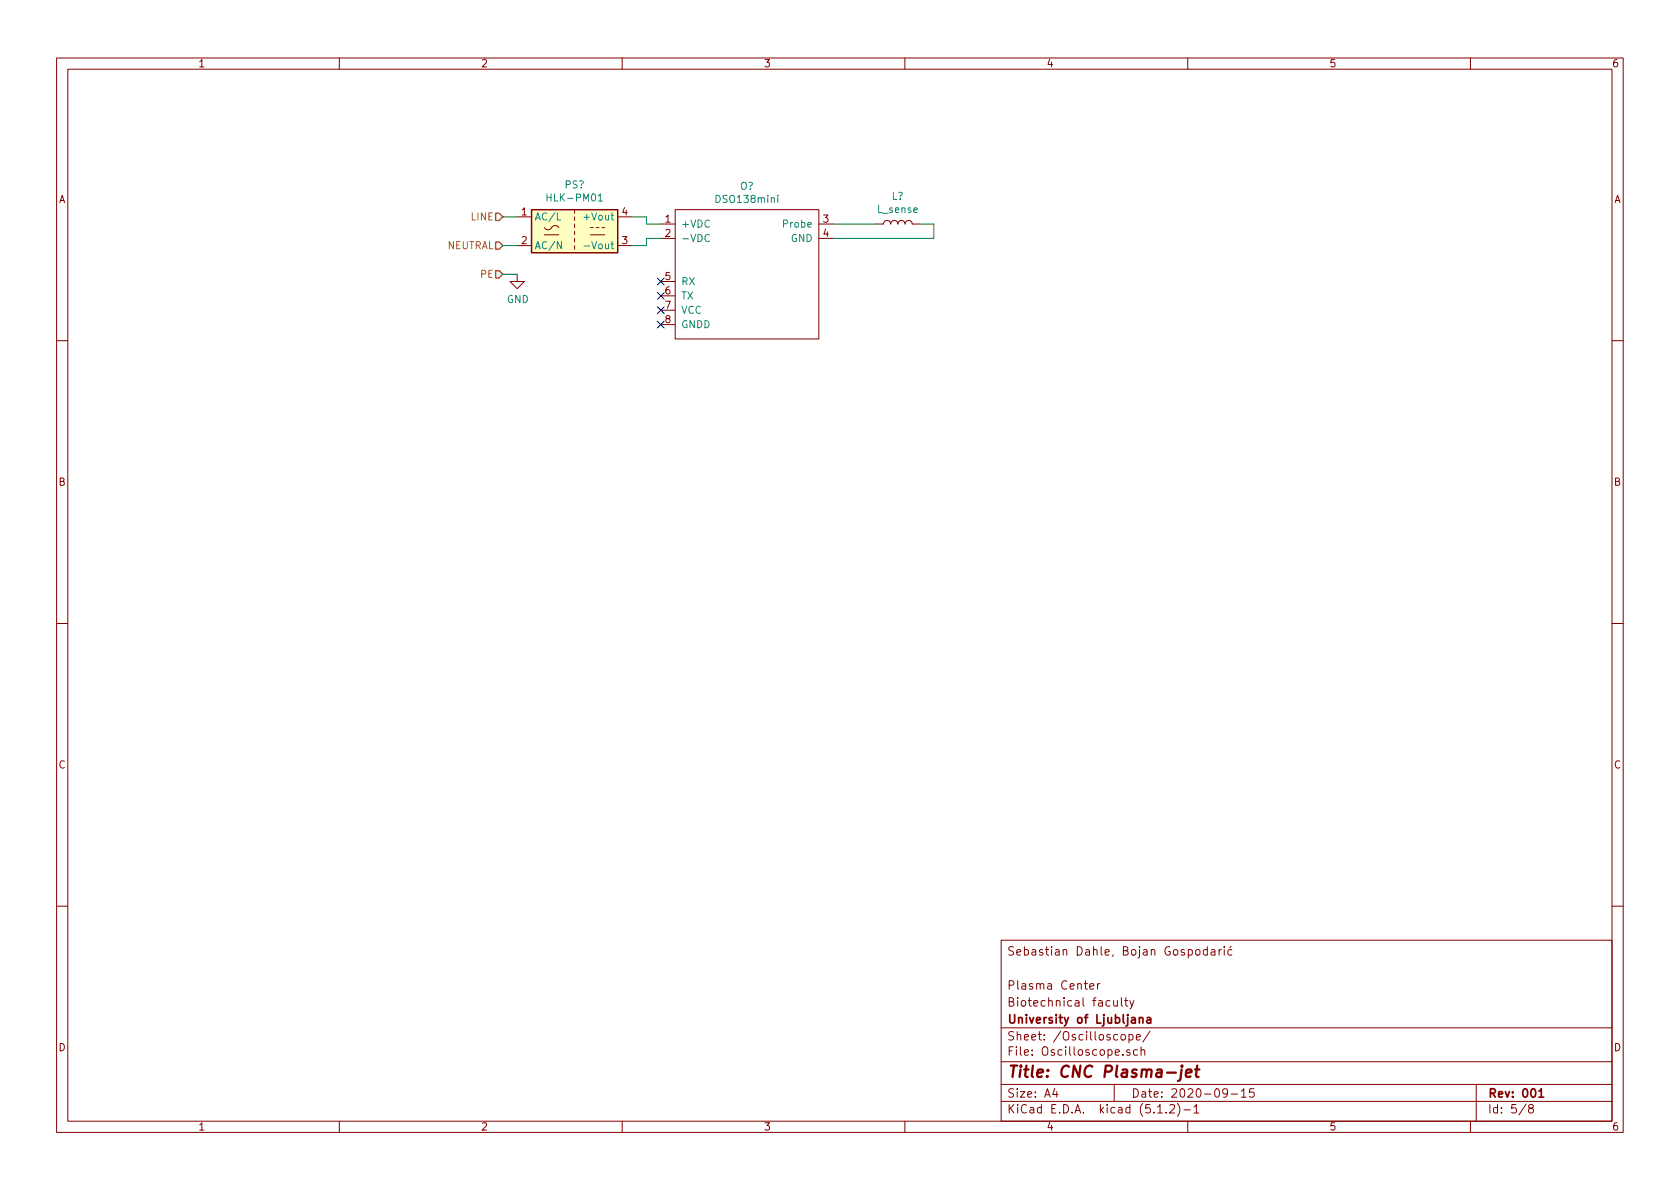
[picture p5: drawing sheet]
EESchema Schematic File Version 4
EELAYER 29 0
EELAYER END
$Descr A4 11693 8268
encoding utf-8
Sheet 5 8
Title "CNC Plasma-jet"
Date "2020-09-15"
Rev "001"
Comp "University of Ljubljana"
Comment1 "Biotechnical faculty"
Comment2 "Plasma Center"
Comment3 ""
Comment4 "Sebastian Dahle, Bojan Gospodarić"
$EndDescr
Text HLabel 3500 1500 0    50   Input ~ 0
LINE
Text HLabel 3500 1700 0    50   Input ~ 0
NEUTRAL
Text HLabel 3500 1900 0    50   Input ~ 0
PE
$Comp
L Plasma-CNC:DSO138mini O?
U 1 1
P 5200 1600
F 0 "O?" H 5200 1915 50  0000 C CNN
F 1 "DSO138mini" H 5200 1824 50  0000 C CNN
F 2 "" H 5200 1600 50  0001 C CNN
F 3 "" H 5200 1600 50  0001 C CNN
	1    5200 1600
	1    0    0    -1  
$EndComp
$Comp
L Converter_ACDC:HLK-PM01 PS?
U 1 1
P 4000 1600
F 0 "PS?" H 4000 1925 50  0000 C CNN
F 1 "HLK-PM01" H 4000 1834 50  0000 C CNN
F 2 "Converter_ACDC:Converter_ACDC_HiLink_HLK-PMxx" H 4000 1300 50  0001 C CNN
F 3 "http://www.hlktech.net/product_detail.php?ProId=54" H 4400 1250 50  0001 C CNN
	1    4000 1600
	1    0    0    -1  
$EndComp
Wire Wire Line
	4600 1550 4500 1550
Wire Wire Line
	4500 1550 4500 1500
Wire Wire Line
	4500 1500 4400 1500
Wire Wire Line
	4600 1650 4500 1650
Wire Wire Line
	4500 1650 4500 1700
Wire Wire Line
	4500 1700 4400 1700
$Comp
L Device:L L?
U 1 1
P 6250 1550
F 0 "L?" V 6440 1550 50  0000 C CNN
F 1 "L_sense" V 6349 1550 50  0000 C CNN
F 2 "" H 6250 1550 50  0001 C CNN
F 3 "~" H 6250 1550 50  0001 C CNN
	1    6250 1550
	0    -1   -1   0   
$EndComp
Wire Wire Line
	5800 1550 6100 1550
Wire Wire Line
	6400 1550 6500 1550
Wire Wire Line
	6500 1550 6500 1650
Wire Wire Line
	6500 1650 5800 1650
$Comp
L power:GND #PWR0106
U 1 1
P 3600 1900
F 0 "#PWR0106" H 3600 1650 50  0001 C CNN
F 1 "GND" H 3605 1727 50  0000 C CNN
F 2 "" H 3600 1900 50  0001 C CNN
F 3 "" H 3600 1900 50  0001 C CNN
	1    3600 1900
	1    0    0    -1  
$EndComp
Wire Wire Line
	3600 1900 3500 1900
Wire Wire Line
	3600 1500 3500 1500
Wire Wire Line
	3500 1700 3600 1700
NoConn ~ 4600 1950
NoConn ~ 4600 2050
NoConn ~ 4600 2150
NoConn ~ 4600 2250
$EndSCHEMATC
